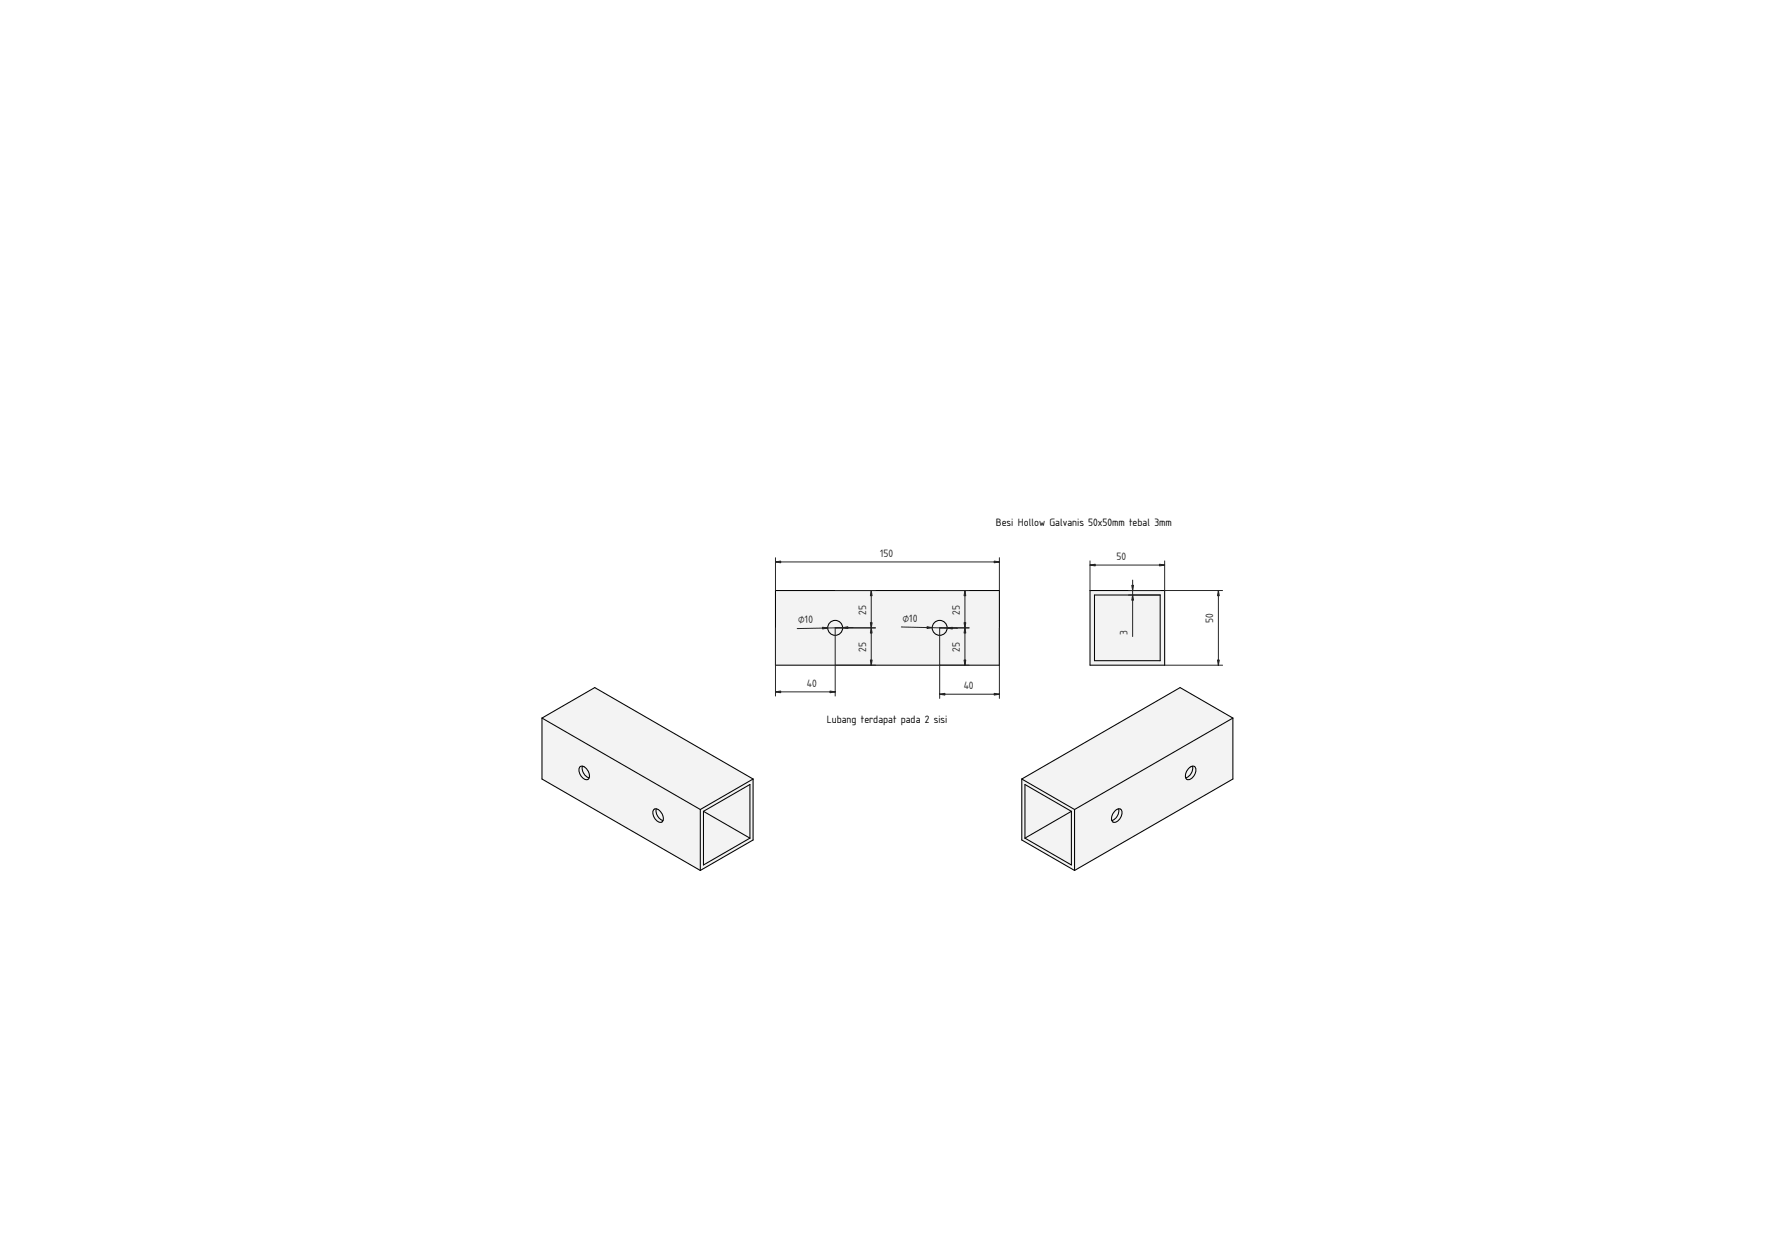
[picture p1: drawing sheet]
<svg xmlns="http://www.w3.org/2000/svg" width="1189mm" height="841mm" viewBox="0 0 1189 841" stroke-linecap="round" stroke-linejoin="round" font-family="sans-serif">
<g fill="#f1f3f5">
<path d="M519 395h150v50h-150z" fill-rule="evenodd"/>
<circle cx="629" cy="420" r="5"/>
<circle cx="559" cy="420" r="5"/>
</g>
<g fill="none" stroke="#000" stroke-width=".7">
<path d="M519 395h150v50h-150z"/>
<circle cx="559" cy="420" r="5"/>
<circle cx="629" cy="420" r="5"/>
</g>
<g fill="none" stroke="#212529" stroke-width=".67">
<path d="M519 376h150M519 373v22M669 373v22M559 395h27M584 395v50M629 395h20M646 395v50M604 420l37 1M519 420v46M571 420l-37 1M586 420h-27v46M649 420h-20v48"/>
<path d="M669 420v48M559 445h27M629 445h20M519 463h40M629 465h40"/>
</g>
<g fill="#212529" stroke="#212529" stroke-width=".67">
<path d="M519 376h4v1z"/>
<path d="M666 376h3l-3 1z"/>
<path d="M621 420h3l-3 1z"/>
<path d="M634 421l4-1v1z"/>
<path d="M551 420l3 1h-3z"/>
<path d="M564 420h4v1z"/>
<path d="M583 417h1v3z"/>
<path d="M584 395v4h-1z"/>
<path d="M584 420v4h-1z"/>
<path d="M583 442h1v3z"/>
<path d="M556 463h3l-3 1z"/>
<path d="M519 463h4v1z"/>
<path d="M646 417h1l-1 3z"/>
<path d="M646 395l1 4h-1z"/>
<path d="M646 420l1 4h-1z"/>
<path d="M646 442h1l-1 3z"/>
<path d="M629 465l4-1v1z"/>
<path d="M666 464l3 1h-3z"/>
</g>
<g fill="#f1f3f5">
<path d="M686 525l32 18-32 18z"/>
<path d="M686 561l32-18v36z"/>
<path d="M684 522l106-62 36 21v41l-106 61-36-21z" fill-rule="evenodd"/>
<path d="M720 542l106-61v41l-106 61z" fill-rule="evenodd"/>
<path d="M684 522l106-62 36 21-106 61z" fill-rule="evenodd"/>
<path d="M684 522l36 20v41l-36-21z" fill-rule="evenodd"/>
<path d="M686 525l32 18v36l-32-18z" fill-rule="evenodd"/>
<path d="M747 543a2.7 2.7 0 0 1 3-1 2.7 2.7 0 0 1 1 4 5 5 0 0 1-6 4v-3z" fill-rule="evenodd"/>
<path d="M796 515a2.7 2.7 0 0 1 4-2 2.7 2.7 0 0 1 1 4 5 5 0 0 1-6 5l-1-3z" fill-rule="evenodd"/>
<path d="M799 513a2.5 2.5 0 0 1 2 1 2.5 2.5 0 0 1 0 3 5 5 0 0 1-6 5l-1-1a7 7 0 0 0 5-8z" fill-rule="evenodd"/>
<path d="M749 542a2.5 2.5 0 0 1 3 1 2.5 2.5 0 0 1-1 3 5 5 0 0 1-6 4v-1a7 7 0 0 0 4-7z" fill-rule="evenodd"/>
<path d="M747 543l2-1a6 6 0 0 1-4 7v-3z" fill-rule="evenodd"/>
<path d="M796 515l2-2a6 6 0 0 1-4 8v-3z" fill-rule="evenodd"/>
</g>
<g fill="none" stroke="#000" stroke-width=".7">
<path d="M826 481v41l-106 61M826 481l-36-21-106 62M826 481l-106 61M796 514a2.6 2.6 0 0 1 4-1 2.6 2.6 0 0 1 1 4 5 5 0 0 1-6 5 6 6 0 0 1 1-8zM799 513a7 7 0 0 1-5 8M684 522v40l36 21M684 522l36 20M718 543v36l-32-18M718 543l-32-18v36M718 543l-32 18M720 542v41M747 543a2.6 2.6 0 0 1 4-1 2.6 2.6 0 0 1 0 4 5 5 0 0 1-6 4 6 6 0 0 1 2-7z"/>
<path d="M749 542a7 7 0 0 1-4 7"/>
</g>
<g fill="#f1f3f5">
<path d="M471 543l31-18v36z"/>
<path d="M471 543l31 18-31 18z"/>
<path d="M363 481l35-21 106 62v40l-35 21-106-61z" fill-rule="evenodd"/>
<path d="M363 481l106 61v41l-106-61z" fill-rule="evenodd"/>
<path d="M363 481l35-21 106 62-35 20z" fill-rule="evenodd"/>
<path d="M469 542l35-20v40l-35 21z" fill-rule="evenodd"/>
<path d="M471 543l31-18v36l-31 18z" fill-rule="evenodd"/>
<path d="M438 542a4 4 0 0 1 6 3v1a2.7 2.7 0 0 1-1 4 2.7 2.7 0 0 1-4-1 6 6 0 0 1-1-7z" fill-rule="evenodd"/>
<path d="M388 514a4 4 0 0 1 6 3v1a2.7 2.7 0 0 1 0 4 2.7 2.7 0 0 1-4-1 6 6 0 0 1-2-7z" fill-rule="evenodd"/>
<path d="M438 542h1a9 9 0 0 0 5 8 3 3 0 0 1-5-2 6 6 0 0 1-1-6z" fill-rule="evenodd"/>
<path d="M388 514l2-1a9 9 0 0 0 4 8 3 3 0 0 1-5-1 6 6 0 0 1-1-6z" fill-rule="evenodd"/>
<path d="M390 513a7 7 0 0 1 5 8 7 7 0 0 1-5-8z" fill-rule="evenodd"/>
<path d="M440 542a7 7 0 0 1 4 7 7 7 0 0 1-4-7z" fill-rule="evenodd"/>
</g>
<g fill="none" stroke="#000" stroke-width=".7">
<path d="M363 481v41l106 61M363 481l35-21 106 62M363 481l106 61M388 514a5 5 0 0 1 7 5 2.6 2.6 0 0 1-2 3 2.6 2.6 0 0 1-3-1 6 6 0 0 1-2-7zM390 513a7 7 0 0 0 5 8M504 522v40l-35 21M504 522l-35 20M438 542a5 5 0 0 1 6 5 2.6 2.6 0 0 1-1 4 2.6 2.6 0 0 1-4-2 6 6 0 0 1-1-7zM440 542a7 7 0 0 0 4 7M469 542v41M471 543l31 18M471 543v36l31-18"/>
<path d="M471 543l31-18v36"/>
</g>
<g fill="#f1f3f5">
<path d="M730 395h50v50h-50z" fill-rule="evenodd"/>
<path d="M733 398h44v44h-44z" fill-rule="evenodd"/>
</g>
<path d="M730 395h50v50h-50zM733 398h44v44h-44z" fill="none" stroke="#000" stroke-width=".7"/>
<path d="M730 378h50M730 376v19M780 376v19h39M756 395h21M756 398h21M759 388v38M816 395v50M780 445h39" fill="none" stroke="#212529" stroke-width=".67"/>
<g fill="#212529" stroke="#212529" stroke-width=".67">
<path d="M730 378h4v1z"/>
<path d="M777 378h3l-3 1z"/>
<path d="M816 395l1 4h-2z"/>
<path d="M815 442h2l-1 3z"/>
<path d="M758 392h1v3z"/>
<path d="M759 398v4h-1z"/>
</g>
<g font-size="6.7">
<text x="667" y="352">Besi Hollow Galvanis 50x50mm tebal 3mm</text>
<text x="554" y="484">Lubang terdapat pada 2 sisi</text>
</g>
<g font-size="6.7" fill="#212529">
<text x="589" y="373">150</text>
<text x="748" y="375">50</text>
<text x="580" y="412" transform="rotate(-90 580 412)">25</text>
<text x="643" y="412" transform="rotate(-90 643 412)">25</text>
<text x="535" y="417" transform="rotate(-1 535 417)">⌀10</text>
<text x="605" y="416" transform="rotate(1 605 416)">⌀10</text>
<text x="813" y="417" transform="rotate(-90 813 417)">50</text>
<text x="755" y="425" transform="rotate(-90 755 425)">3</text>
<text x="580" y="437" transform="rotate(-90 580 437)">25</text>
<text x="643" y="437" transform="rotate(-90 643 437)">25</text>
<text x="540" y="460">40</text>
<text x="646" y="461">40</text>
</g>
</svg>
